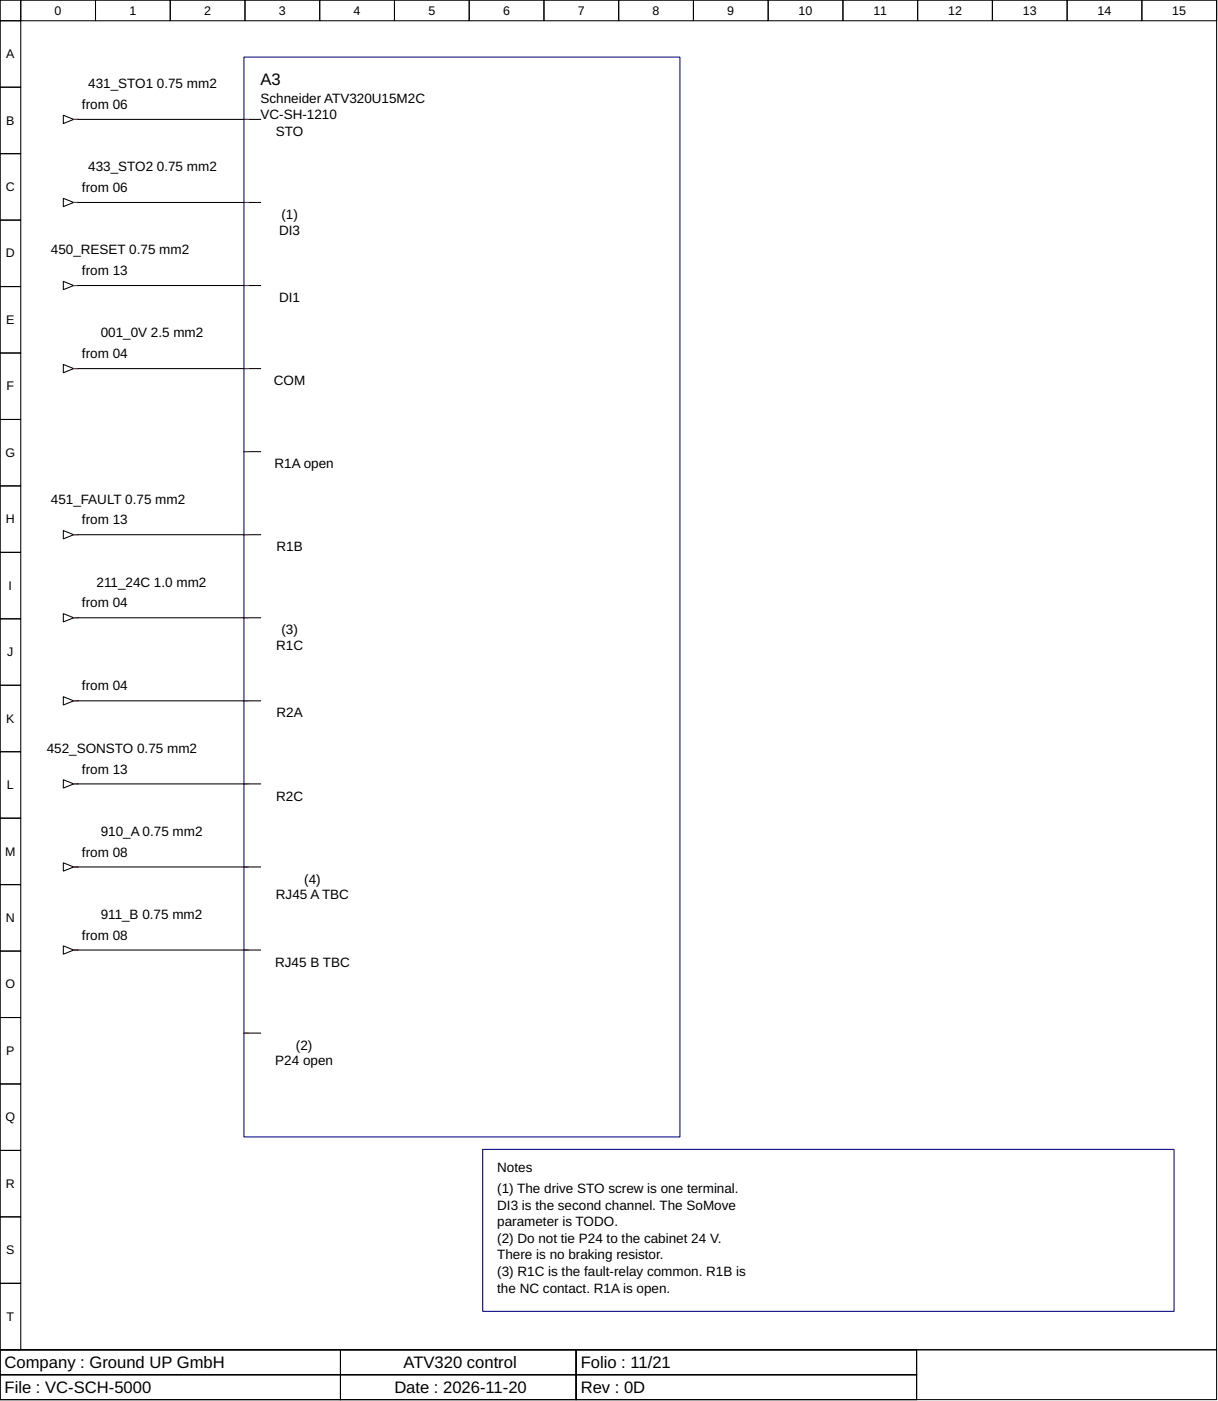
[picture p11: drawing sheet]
<svg xmlns="http://www.w3.org/2000/svg" width="310mm" height="357mm" viewBox="0 0 310 357" stroke-linecap="round" stroke-linejoin="round" font-family="sans-serif">
<g fill="none" stroke="#000" stroke-width=".26">
<path d="M0 0h310.1v344h-310.1zM0 0h5.3v5.3h-5.3zM5.3 0h19v5.3h-19zM24.3 0h19.1v5.3h-19.1zM43.4 0h19v5.3h-19zM62.4 0h19.1v5.3h-19.1zM81.5 0h19v5.3h-19zM100.5 0h19.1v5.3h-19.1zM119.6 0h19v5.3h-19zM138.6 0h19.1v5.3h-19.1zM157.7 0h19v5.3h-19zM176.7 0h19.1v5.3h-19.1z"/>
<path d="M195.8 0h19v5.3h-19zM214.8 0h19.1v5.3h-19.1zM233.9 0h19v5.3h-19zM252.9 0h19.1v5.3h-19.1zM272 0h19v5.3h-19zM291 0h19.1v5.3h-19.1zM0 5.3h5.3v16.9h-5.3zM0 22.2h5.3v17h-5.3zM0 39.2h5.3v16.9h-5.3zM16.1 29.4l2.7 1-2.7 1.1zM18.8 30.4h.8M19.8 30.4h46.6"/>
<path d="M0 56.1h5.3v16.9h-5.3zM16.1 50.5l2.7 1.1-2.7 1.1zM18.8 51.6h.8M19.8 51.6h46.6M0 73h5.3v17h-5.3zM16.1 71.7l2.7 1.1-2.7 1zM18.8 72.8h.8M19.8 72.8h46.6M0 90h5.3v16.9h-5.3zM16.1 92.9l2.7 1-2.7 1.1zM18.8 93.9h.8M19.8 93.9h46.6"/>
<path d="M0 106.9h5.3v16.9h-5.3zM62.2 115.1h4.2M0 123.8h5.3v17h-5.3zM16.1 135.2l2.7 1.1-2.7 1zM18.8 136.3h.8M19.8 136.3h46.6M0 140.8h5.3v16.9h-5.3zM0 157.7h5.3v16.9h-5.3zM16.1 156.4l2.7 1-2.7 1.1zM18.8 157.4h.8M19.8 157.4h46.6M0 174.6h5.3v17h-5.3z"/>
<path d="M16.1 177.5l2.7 1.1-2.7 1.1zM18.8 178.6h.8M19.8 178.6h46.6M0 191.6h5.3v16.9h-5.3zM16.1 198.7l2.7 1.1-2.7 1zM18.8 199.8h.8M19.8 199.8h46.6M0 208.5h5.3v16.9h-5.3zM16.1 219.9l2.7 1-2.7 1.1zM0 225.4h5.3v17h-5.3zM18.8 220.9h.8M19.8 220.9h46.6"/>
<path d="M0 242.4h5.3v16.9h-5.3zM0 259.3h5.3v16.9h-5.3zM16.1 241l2.7 1.1-2.7 1.1zM18.8 242.1h.8M19.8 242.1h46.6M0 276.2h5.3v17h-5.3zM62.2 263.3h4.2M0 293.2h5.3v16.9h-5.3zM0 310.1h5.3v16.9h-5.3zM0 327h5.3v17h-5.3zM0 344h310.1v12.7h-310.1zM0 344h86.8v6.3h-86.8z"/>
<path d="M0 350.3h86.8v6.4h-86.8zM86.8 344h60v6.3h-60zM86.8 350.3h60v6.4h-60zM146.8 344h86.8v6.3h-86.8zM146.8 350.3h86.8v6.4h-86.8z"/>
</g>
<path d="M62.2 14.6h111.1v275.1h-111.1zM123 292.9h176.2v41.3h-176.2z" fill="none" stroke="#000080" stroke-width=".26"/>
<g fill="none" stroke="#f00" stroke-width=".26">
<path d="M18.8 30.4h1M62.2 30.4h1M18.8 51.6h1M62.2 51.6h1M18.8 72.8h1M62.2 72.8h1M18.8 93.9h1M62.2 93.9h1M62.2 115.1h1M18.8 136.3h1M62.2 136.3h1M18.8 157.4h1"/>
<path d="M62.2 157.4h1M18.8 178.6h1M62.2 178.6h1M18.8 199.8h1M62.2 199.8h1M18.8 220.9h1M62.2 220.9h1M18.8 242.1h1M62.2 242.1h1M62.2 263.3h1"/>
</g>
<g fill="none" stroke="#00f" stroke-width=".26">
<path d="M19.8 30.4h.1M62.2 30.4h.1M19.8 51.6h.1M62.2 51.6h.1M19.8 72.8h.1M62.2 72.8h.1M19.8 93.9h.1M62.2 93.9h.1M62.2 115.1h.1M19.8 136.3h.1M62.2 136.3h.1M19.8 157.4h.1"/>
<path d="M62.2 157.4h.1M19.8 178.6h.1M62.2 178.6h.1M19.8 199.8h.1M62.2 199.8h.1M19.8 220.9h.1M62.2 220.9h.1M19.8 242.1h.1M62.2 242.1h.1M62.2 263.3h.1"/>
</g>
<g font-size="4.2">
<text x="66.4" y="21.7">A3</text>
<text x="1.2" y="348.6">Company : Ground UP GmbH</text>
<text x="102.9" y="348.6">ATV320 control</text>
<text x="148" y="348.6">Folio : 11/21</text>
<text x="1.2" y="354.9">File : VC-SCH-5000</text>
<text x="100.5" y="354.9">Date : 2026-11-20</text>
<text x="148" y="354.9">Rev : 0D</text>
</g>
<g font-size="3.4">
<text x="22.5" y="22.5">431_STO1</text>
<text x="40" y="22.5">0.75 mm2</text>
<text x="20.9" y="27.8">from 06</text>
<text x="66.4" y="26.2">Schneider ATV320U15M2C</text>
<text x="66.4" y="30.4">VC-SH-1210</text>
<text x="70.3" y="34.7">STO</text>
<text x="22.5" y="43.7">433_STO2</text>
<text x="40" y="43.7">0.75 mm2</text>
<text x="20.9" y="48.9">from 06</text>
<text x="71.1" y="59.8">DI3</text>
<text x="71.7" y="55.8">(1)</text>
<text x="13" y="64.8">450_RESET 0.75 mm2</text>
<text x="20.9" y="70.1">from 13</text>
<text x="71.1" y="77">DI1</text>
<text x="25.7" y="86">001_0V 2.5 mm2</text>
<text x="20.9" y="91.3">from 04</text>
<text x="69.8" y="98.2">COM</text>
<text x="70" y="119.3">R1A open</text>
<text x="13" y="128.3">451_FAULT 0.75 mm2</text>
<text x="20.9" y="133.6">from 13</text>
<text x="70.5" y="140.5">R1B</text>
<text x="24.6" y="149.5">211_24C 1.0 mm2</text>
<text x="20.9" y="154.8">from 04</text>
<text x="71.7" y="161.7">(3)</text>
<text x="70.4" y="165.6">R1C</text>
<text x="20.9" y="175.9">from 04</text>
<text x="70.5" y="182.8">R2A</text>
<text x="11.9" y="191.8">452_SONSTO 0.75 mm2</text>
<text x="20.9" y="197.1">from 13</text>
<text x="70.4" y="204">R2C</text>
<text x="25.7" y="213">910_A 0.75 mm2</text>
<text x="20.9" y="218.3">from 08</text>
<text x="77.5" y="225.2">(4)</text>
<text x="70.3" y="229.1">RJ45 A TBC</text>
<text x="20.9" y="239.4">from 08</text>
<text x="25.7" y="234.2">911_B 0.75 mm2</text>
<text x="70.1" y="246.3">RJ45 B TBC</text>
<text x="75.4" y="267.5">(2)</text>
<text x="70.2" y="271.5">P24 open</text>
<text x="126.7" y="298.7">Notes</text>
<text x="126.7" y="304">(1) The drive STO screw is one terminal.</text>
<text x="126.7" y="308.2">DI3 is the second channel. The SoMove</text>
<text x="126.7" y="312.5">parameter is TODO.</text>
<text x="126.7" y="316.7">(2) Do not tie P24 to the cabinet 24 V.</text>
<text x="126.7" y="320.9">There is no braking resistor.</text>
<text x="126.7" y="325.2">(3) R1C is the fault-relay common. R1B is</text>
<text x="126.7" y="329.4">the NC contact. R1A is open.</text>
</g>
<g font-size="3.2">
<text x="13.9" y="3.7">0</text>
<text x="33" y="3.7">1</text>
<text x="52" y="3.7">2</text>
<text x="71.1" y="3.7">3</text>
<text x="90.1" y="3.7">4</text>
<text x="109.2" y="3.7">5</text>
<text x="128.2" y="3.7">6</text>
<text x="147.3" y="3.7">7</text>
<text x="166.3" y="3.7">8</text>
<text x="185.4" y="3.7">9</text>
<text x="203.6" y="3.7">10</text>
<text x="222.6" y="3.7">11</text>
<text x="241.7" y="3.7">12</text>
<text x="260.7" y="3.7">13</text>
<text x="279.8" y="3.7">14</text>
<text x="298.8" y="3.7">15</text>
<text x="1.6" y="14.8">A</text>
<text x="1.6" y="31.8">B</text>
<text x="1.5" y="48.7">C</text>
<text x="1.5" y="65.6">D</text>
<text x="1.6" y="82.5">E</text>
<text x="1.7" y="99.5">F</text>
<text x="1.4" y="116.4">G</text>
<text x="1.5" y="133.3">H</text>
<text x="2.2" y="150.3">I</text>
<text x="1.9" y="167.2">J</text>
<text x="1.6" y="184.1">K</text>
<text x="1.8" y="201.1">L</text>
<text x="1.3" y="218">M</text>
<text x="1.5" y="234.9">N</text>
<text x="1.4" y="251.9">O</text>
<text x="1.6" y="268.8">P</text>
<text x="1.4" y="285.7">Q</text>
<text x="1.5" y="302.7">R</text>
<text x="1.6" y="319.6">S</text>
<text x="1.7" y="336.5">T</text>
</g>
</svg>
